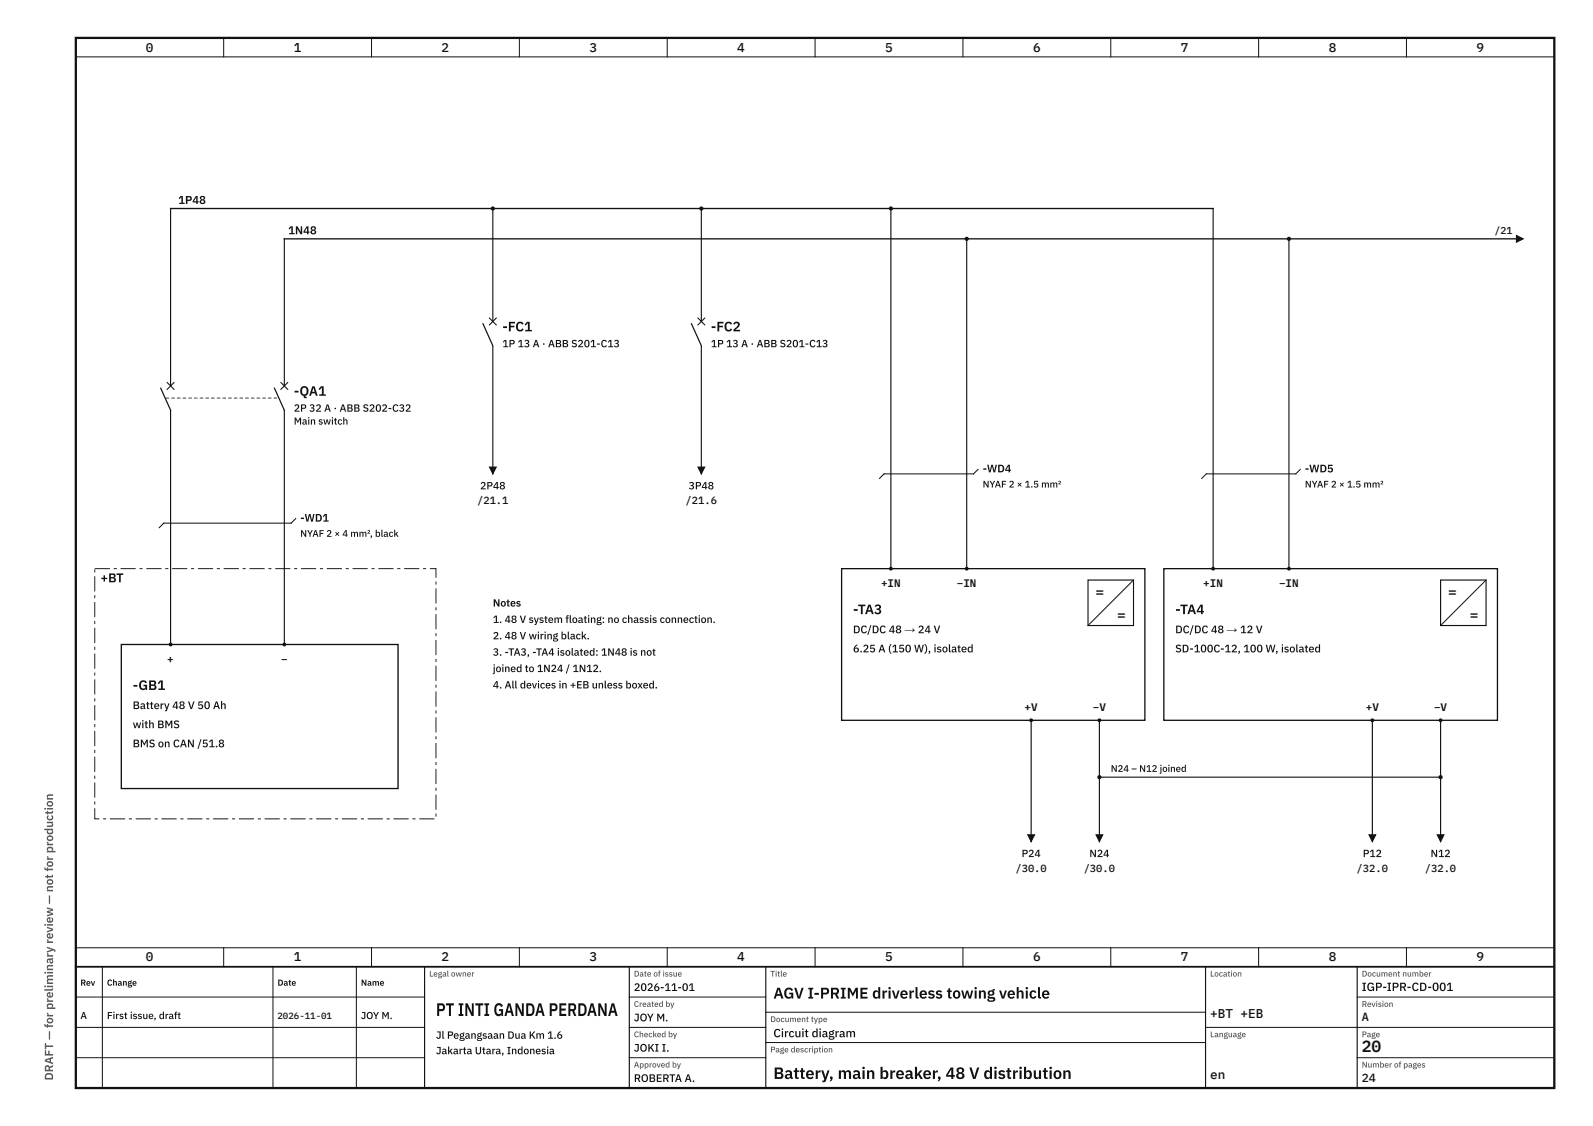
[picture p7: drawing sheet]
<svg xmlns="http://www.w3.org/2000/svg" width="420mm" height="297mm" viewBox="0 0 420 297" stroke-linecap="round" stroke-linejoin="round" font-family="sans-serif">
<path d="M20 10h390v277h-390z" fill="none" stroke="#111" stroke-width=".6"/>
<g fill="none" stroke="#111" stroke-width=".26">
<path d="M20 15h390M59 10v5M98 10v5M137 10v5M176 10v5M215 10v5M254 10v5M293 10v5M332 10v5M371 10v5M20 250h390M20 255h390"/>
<path d="M27 255v32M59 250v5M72 255v32M94 255v32M98 250v5M137 250v5M176 250v5M215 250v5M254 250v5M293 250v5M332 250v5M371 250v5"/>
<path d="M20 263h92M20 271h92M20 279h92M166 263h36M166 271h36M166 279h36M202 267h116M202 275h116M318 271h92M358 263h52M358 279h52"/>
</g>
<path d="M20 255h390" fill="none" stroke="#111" stroke-width=".45"/>
<path d="M45 55v115M75 63v107M112 255v32M166 255v32M202 255v32M318 255v32M358 255v32" fill="none" stroke="#111" stroke-width=".3"/>
<path d="M45 55h275M75 63h325" fill="none" stroke="#111" stroke-width=".35"/>
<path d="M400 62.1l1.8 .9-1.8 .9z" fill="#111"/>
<path d="M400 62.1l1.8 .9-1.8 .9z" fill="none" stroke="#111" stroke-width=".26"/>
<path d="M130 55v70" fill="none" stroke="#111" stroke-width=".3"/>
<g fill="#111">
<path d="M129.1 123.2h1.8l-.9 1.8z"/>
<circle cx="130" cy="55" r=".55"/>
</g>
<path d="M129.1 123.2h1.8l-.9 1.8z" fill="none" stroke="#111" stroke-width=".26"/>
<path d="M185 55v70" fill="none" stroke="#111" stroke-width=".3"/>
<g fill="#111">
<path d="M184.1 123.2h1.8l-.9 1.8z"/>
<circle cx="185" cy="55" r=".55"/>
</g>
<path d="M184.1 123.2h1.8l-.9 1.8z" fill="none" stroke="#111" stroke-width=".26"/>
<path d="M235 55v95" fill="none" stroke="#111" stroke-width=".3"/>
<circle cx="235" cy="55" r=".55" fill="#111"/>
<path d="M255 63v87" fill="none" stroke="#111" stroke-width=".3"/>
<circle cx="255" cy="63" r=".55" fill="#111"/>
<path d="M320 55v95M340 63v87M272 190v32M290 190v32" fill="none" stroke="#111" stroke-width=".3"/>
<circle cx="340" cy="63" r=".55" fill="#111"/>
<path d="M362 190v32M380 190v32M290 205h90" fill="none" stroke="#111" stroke-width=".3"/>
<g fill="#111">
<path d="M30 149.9h.8v.2h-.8zM31.8 149.9h4v.2h-4zM36.8 149.9h.8v.2h-.8zM38.6 149.9h4v.2h-4zM43.6 149.9h.8v.2h-.8zM45.4 149.9h4v.2h-4zM50.4 149.9h.8v.2h-.8zM52.2 149.9h4v.2h-4zM57.2 149.9h.8v.2h-.8zM59 149.9h4v.2h-4zM64 149.9h.8v.2h-.8zM65.8 149.9h4v.2h-4zM70.8 149.9h.8v.2h-.8zM72.6 149.9h4v.2h-4zM77.6 149.9h.8v.2h-.8zM79.4 149.9h4v.2h-4zM84.4 149.9h.8v.2h-.8zM86.2 149.9h4v.2h-4zM91.2 149.9h.8v.2h-.8zM93 149.9h4v.2h-4zM98 149.9h.8v.2h-.8zM99.8 149.9h4v.2h-4zM104.8 149.9h.8v.2h-.8zM106.6 149.9h4v.2h-4zM111.6 149.9h.8v.2h-.8zM113.4 149.9h1.7v2.5h-.2l.1-2.4-1.6 .1zM114.9 153.4h.2v.8h-.2zM114.9 155.2h.2v4h-.2zM114.9 160.2h.2v.8h-.2zM114.9 162h.2v4h-.2zM114.9 167h.2v.8h-.2zM114.9 168.8h.2v4h-.2zM114.9 173.8h.2v.8h-.2zM114.9 175.6h.2v4h-.2zM114.9 180.6h.2v.8h-.2zM114.9 182.4h.2v4h-.2zM114.9 187.4h.2v.8h-.2zM114.9 189.2h.2v4h-.2zM114.9 194.2h.2v.8h-.2zM114.9 196h.2v4h-.2zM114.9 201h.2v.8h-.2zM114.9 202.8h.2v4h-.2zM114.9 207.8h.2v.8h-.2zM114.9 209.6h.2v4h-.2zM114.9 214.6h.2v.8h-.2zM110.6 215.9h4v.2h-4zM108.8 215.9h.8v.2h-.8zM103.8 215.9h4v.2h-4zM102 215.9h.8v.2h-.8zM97 215.9h4v.2h-4zM95.2 215.9h.8v.2h-.8zM90.2 215.9h4v.2h-4zM88.4 215.9h.8v.2h-.8zM83.4 215.9h4v.2h-4zM81.6 215.9h.8v.2h-.8zM76.6 215.9h4v.2h-4zM74.8 215.9h.8v.2h-.8zM69.8 215.9h4v.2h-4zM68 215.9h.8v.2h-.8zM63 215.9h4v.2h-4zM61.2 215.9h.8v.2h-.8zM56.2 215.9h4v.2h-4zM54.4 215.9h.8v.2h-.8zM49.4 215.9h4v.2h-4zM47.6 215.9h.8v.2h-.8zM42.6 215.9h4v.2h-4zM40.8 215.9h.8v.2h-.8zM35.8 215.9h4v.2h-4zM34 215.9h.8v.2h-.8zM29 215.9h4v.2h-4zM27.2 215.9h.8v.2h-.8zM24.9 213.2h.2l-.1 2.8 1.2-.1v.2h-1.3zM24.9 211.4h.2v.8h-.2zM24.9 206.4h.2v4h-.2zM24.9 204.6h.2v.8h-.2zM24.9 199.6h.2v4h-.2zM24.9 197.8h.2v.8h-.2zM24.9 192.8h.2v4h-.2zM24.9 191h.2v.8h-.2zM24.9 186h.2v4h-.2zM24.9 184.2h.2v.8h-.2zM24.9 179.2h.2v4h-.2zM24.9 177.4h.2v.8h-.2zM24.9 172.4h.2v4h-.2zM24.9 170.6h.2v.8h-.2zM24.9 165.6h.2v4h-.2zM24.9 163.8h.2v.8h-.2zM24.9 158.8h.2v4h-.2zM24.9 157h.2v.8h-.2zM24.9 152h.2v4h-.2zM24.9 150.2h.2v.8h-.2zM25 149.9h4v.2h-4z"/>
<circle cx="290" cy="205" r=".55"/>
<circle cx="380" cy="205" r=".55"/>
</g>
<path d="M32 170h73v38h-73z" fill="#fff"/>
<path d="M32 170h73v38h-73z" fill="none" stroke="#111" stroke-width=".35"/>
<g fill="#111">
<circle cx="45" cy="170" r=".5"/>
<circle cx="75" cy="170" r=".5"/>
</g>
<path d="M44.4 101.9h1.2v6.1h-1.2z" fill="#fff"/>
<path d="M42.4 102.4l2.6 5.8" fill="none" stroke="#111" stroke-width=".32"/>
<path d="M44.1 100.9l1.8 1.8M45.9 100.9l-1.8 1.8" fill="none" stroke="#111" stroke-width=".28"/>
<path d="M74.4 101.9h1.2v6.1h-1.2z" fill="#fff"/>
<path d="M72.4 102.4l2.6 5.8" fill="none" stroke="#111" stroke-width=".32"/>
<path d="M74.1 100.9l1.8 1.8M75.9 100.9l-1.8 1.8" fill="none" stroke="#111" stroke-width=".28"/>
<path d="M43.7 104.9h.9v.2h-.9zM45.2 104.9h.9v.2h-.9zM46.7 104.9h.9v.2h-.9zM48.2 104.9h.9v.2h-.9zM49.7 104.9h.9v.2h-.9zM51.2 104.9h.9v.2h-.9zM52.7 104.9h.9v.2h-.9zM54.2 104.9h.9v.2h-.9zM55.7 104.9h.9v.2h-.9zM57.2 104.9h.9v.2h-.9zM58.7 104.9h.9v.2h-.9zM60.2 104.9h.9v.2h-.9zM61.7 104.9h.9v.2h-.9zM63.2 104.9h.9v.2h-.9zM64.7 104.9h.9v.2h-.9zM66.2 104.9h.9v.2h-.9zM67.7 104.9h.9v.2h-.9zM69.2 104.9h.9v.2h-.9zM70.7 104.9h.9v.2h-.9zM72.2 104.9h.9v.2h-.9z" fill="#111"/>
<path d="M78 136.8l-1.2 1.2h-33.6l-1.2 1.2" fill="none" stroke="#111" stroke-width=".26"/>
<path d="M129.4 84.9h1.2v6.1h-1.2z" fill="#fff"/>
<path d="M127.4 85.4l2.6 5.8" fill="none" stroke="#111" stroke-width=".32"/>
<path d="M129.1 83.9l1.8 1.8M130.9 83.9l-1.8 1.8" fill="none" stroke="#111" stroke-width=".28"/>
<path d="M184.4 84.9h1.2v6.1h-1.2z" fill="#fff"/>
<path d="M182.4 85.4l2.6 5.8" fill="none" stroke="#111" stroke-width=".32"/>
<path d="M184.1 83.9l1.8 1.8M185.9 83.9l-1.8 1.8" fill="none" stroke="#111" stroke-width=".28"/>
<path d="M258 123.8l-1.2 1.2h-23.6l-1.2 1.2M343 123.8l-1.2 1.2h-23.6l-1.2 1.2" fill="none" stroke="#111" stroke-width=".26"/>
<path d="M222 150h80v40h-80z" fill="#fff"/>
<path d="M222 150h80v40h-80z" fill="none" stroke="#111" stroke-width=".35"/>
<g fill="#111">
<circle cx="235" cy="150" r=".5"/>
<circle cx="255" cy="150" r=".5"/>
<circle cx="272" cy="190" r=".5"/>
<circle cx="290" cy="190" r=".5"/>
</g>
<path d="M287 153h12v12h-12z" fill="#fff"/>
<path d="M287 153h12v12h-12z" fill="none" stroke="#111" stroke-width=".3"/>
<path d="M299 153l-12 12" fill="none" stroke="#111" stroke-width=".26"/>
<path d="M307 150h88v40h-88z" fill="#fff"/>
<path d="M307 150h88v40h-88z" fill="none" stroke="#111" stroke-width=".35"/>
<g fill="#111">
<circle cx="320" cy="150" r=".5"/>
<circle cx="340" cy="150" r=".5"/>
<circle cx="362" cy="190" r=".5"/>
<circle cx="380" cy="190" r=".5"/>
</g>
<path d="M380 153h12v12h-12z" fill="#fff"/>
<path d="M380 153h12v12h-12z" fill="none" stroke="#111" stroke-width=".3"/>
<path d="M392 153l-12 12" fill="none" stroke="#111" stroke-width=".26"/>
<path d="M271.1 220.2h1.8l-.9 1.8z" fill="#111"/>
<path d="M271.1 220.2h1.8l-.9 1.8z" fill="none" stroke="#111" stroke-width=".26"/>
<path d="M289.1 220.2h1.8l-.9 1.8z" fill="#111"/>
<path d="M289.1 220.2h1.8l-.9 1.8z" fill="none" stroke="#111" stroke-width=".26"/>
<path d="M361.1 220.2h1.8l-.9 1.8z" fill="#111"/>
<path d="M361.1 220.2h1.8l-.9 1.8z" fill="none" stroke="#111" stroke-width=".26"/>
<path d="M379.1 220.2h1.8l-.9 1.8z" fill="#111"/>
<path d="M379.1 220.2h1.8l-.9 1.8z" fill="none" stroke="#111" stroke-width=".26"/>
<text font-size="4.8" fill="#111" x="115" y="268">PT INTI GANDA PERDANA</text>
<g font-size="4.3" fill="#111">
<text x="359.2" y="277.4">20</text>
<text x="204" y="284.6">Battery, main breaker, 48 V distribution</text>
</g>
<text font-size="4.1" fill="#111" x="204" y="263.4">AGV I-PRIME driverless towing vehicle</text>
<g font-size="3.8" fill="#111">
<text x="289" y="157.5">=</text>
<text x="382" y="157.5">=</text>
<text x="294.7" y="163.5">=</text>
<text x="387.7" y="163.5">=</text>
</g>
<g font-size="3.6" fill="#111">
<text x="132.5" y="87.4">-FC1</text>
<text x="187.5" y="87.4">-FC2</text>
<text x="77.5" y="104.4">-QA1</text>
<text x="225" y="162">-TA3</text>
<text x="310" y="162">-TA4</text>
<text x="35" y="182">-GB1</text>
</g>
<g font-size="3.4" fill="#111">
<text x="38.5" y="13.6">0</text>
<text x="77.5" y="13.6">1</text>
<text x="116.5" y="13.6">2</text>
<text x="155.5" y="13.6">3</text>
<text x="194.5" y="13.6">4</text>
<text x="233.5" y="13.6">5</text>
<text x="272.5" y="13.6">6</text>
<text x="311.5" y="13.6">7</text>
<text x="350.5" y="13.6">8</text>
<text x="389.5" y="13.6">9</text>
<text x="26.5" y="153.6">+BT</text>
<text x="38.5" y="253.6">0</text>
<text x="77.5" y="253.6">1</text>
<text x="116.5" y="253.6">2</text>
<text x="155.5" y="253.6">3</text>
<text x="194.5" y="253.6">4</text>
<text x="233.5" y="253.6">5</text>
<text x="272.5" y="253.6">6</text>
<text x="311.5" y="253.6">7</text>
<text x="350.5" y="253.6">8</text>
<text x="389.5" y="253.6">9</text>
<text x="319.2" y="268.6">+BT +EB</text>
<text x="319.2" y="284.6">en</text>
</g>
<g font-size="3.1" fill="#111">
<text x="359.2" y="261.4">IGP-IPR-CD-001</text>
<text x="359.2" y="269.4">A</text>
<text x="204" y="273.6">Circuit diagram</text>
<text x="359.2" y="285.4">24</text>
</g>
<text font-size="3.1" fill="#555" x="14" y="285" transform="rotate(-90 14 285)">DRAFT — for preliminary review — not for production</text>
<g font-size="3" fill="#111">
<text x="47" y="53.8">1P48</text>
<text x="76" y="61.8">1N48</text>
</g>
<g font-size="2.9" fill="#111">
<text x="259.2" y="124.6">-WD4</text>
<text x="344.2" y="124.6">-WD5</text>
<text x="79.2" y="137.6">-WD1</text>
<text x="232.4" y="154.8">+IN</text>
<text x="252.4" y="154.8">−IN</text>
<text x="317.4" y="154.8">+IN</text>
<text x="337.4" y="154.8">−IN</text>
<text x="225" y="167">DC/DC 48 → 24 V</text>
<text x="310" y="167">DC/DC 48 → 12 V</text>
<text x="225" y="172.1">6.25 A (150 W), isolated</text>
<text x="310" y="172.1">SD-100C-12, 100 W, isolated</text>
<text x="44.1" y="174.8">+</text>
<text x="74.1" y="174.8">−</text>
<text x="35" y="187">Battery 48 V 50 Ah</text>
<text x="270.3" y="187.6">+V</text>
<text x="288.3" y="187.6">−V</text>
<text x="360.3" y="187.6">+V</text>
<text x="378.3" y="187.6">−V</text>
<text x="35" y="192.1">with BMS</text>
<text x="35" y="197.1">BMS on CAN /51.8</text>
<text x="167.2" y="261.4">2026-11-01</text>
<text x="167.2" y="269.4">JOY M.</text>
<text x="167.2" y="277.4">JOKI I.</text>
<text x="167.2" y="285.4">ROBERTA A.</text>
</g>
<g font-size="2.8" fill="#111">
<text x="132.5" y="91.6">1P 13 A · ABB S201-C13</text>
<text x="187.5" y="91.6">1P 13 A · ABB S201-C13</text>
<text x="77.5" y="108.6">2P 32 A · ABB S202-C32</text>
<text x="126.6" y="129.1">2P48</text>
<text x="181.6" y="129.1">3P48</text>
<text x="125.9" y="132.9">/21.1</text>
<text x="180.9" y="132.9">/21.6</text>
<text x="130" y="160">Notes</text>
<text x="130" y="164.3">1. 48 V system floating: no chassis connection.</text>
<text x="130" y="168.6">2. 48 V wiring black.</text>
<text x="130" y="173">3. -TA3, -TA4 isolated: 1N48 is not</text>
<text x="130" y="177.3">joined to 1N24 / 1N12.</text>
<text x="130" y="181.6">4. All devices in +EB unless boxed.</text>
<text x="269.5" y="226.1">P24</text>
<text x="287.4" y="226.1">N24</text>
<text x="359.5" y="226.1">P12</text>
<text x="377.4" y="226.1">N12</text>
<text x="267.9" y="229.9">/30.0</text>
<text x="285.9" y="229.9">/30.0</text>
<text x="357.9" y="229.9">/32.0</text>
<text x="375.9" y="229.9">/32.0</text>
<text x="115" y="274">Jl Pegangsaan Dua Km 1.6</text>
<text x="115" y="278.1">Jakarta Utara, Indonesia</text>
</g>
<g font-size="2.6" fill="#111">
<text x="394.2" y="61.8">/21</text>
<text x="77.5" y="112">Main switch</text>
<text x="21.2" y="268.8">A</text>
<text x="28.2" y="268.8">First issue, draft</text>
<text x="95.2" y="268.8">JOY M.</text>
</g>
<g font-size="2.5" fill="#111">
<text x="259.2" y="128.6">NYAF 2 × 1.5 mm²</text>
<text x="344.2" y="128.6">NYAF 2 × 1.5 mm²</text>
<text x="79.2" y="141.6">NYAF 2 × 4 mm², black</text>
<text x="293" y="203.6">N24 – N12 joined</text>
</g>
<text font-size="2.4" fill="#111" x="73.2" y="268.8">2026-11-01</text>
<g font-size="2.3" fill="#111">
<text x="21.2" y="260">Rev</text>
<text x="28.2" y="260">Change</text>
<text x="73.2" y="260">Date</text>
<text x="95.2" y="260">Name</text>
</g>
<g font-size="2.2" fill="#555">
<text x="113.2" y="257.6">Legal owner</text>
<text x="167.2" y="257.6">Date of issue</text>
<text x="203.2" y="257.6">Title</text>
<text x="319.2" y="257.6">Location</text>
<text x="359.2" y="257.6">Document number</text>
<text x="167.2" y="265.6">Created by</text>
<text x="203.2" y="269.6">Document type</text>
<text x="359.2" y="265.6">Revision</text>
<text x="167.2" y="273.6">Checked by</text>
<text x="319.2" y="273.6">Language</text>
<text x="359.2" y="273.6">Page</text>
<text x="167.2" y="281.6">Approved by</text>
<text x="203.2" y="277.6">Page description</text>
<text x="359.2" y="281.6">Number of pages</text>
</g>
</svg>
